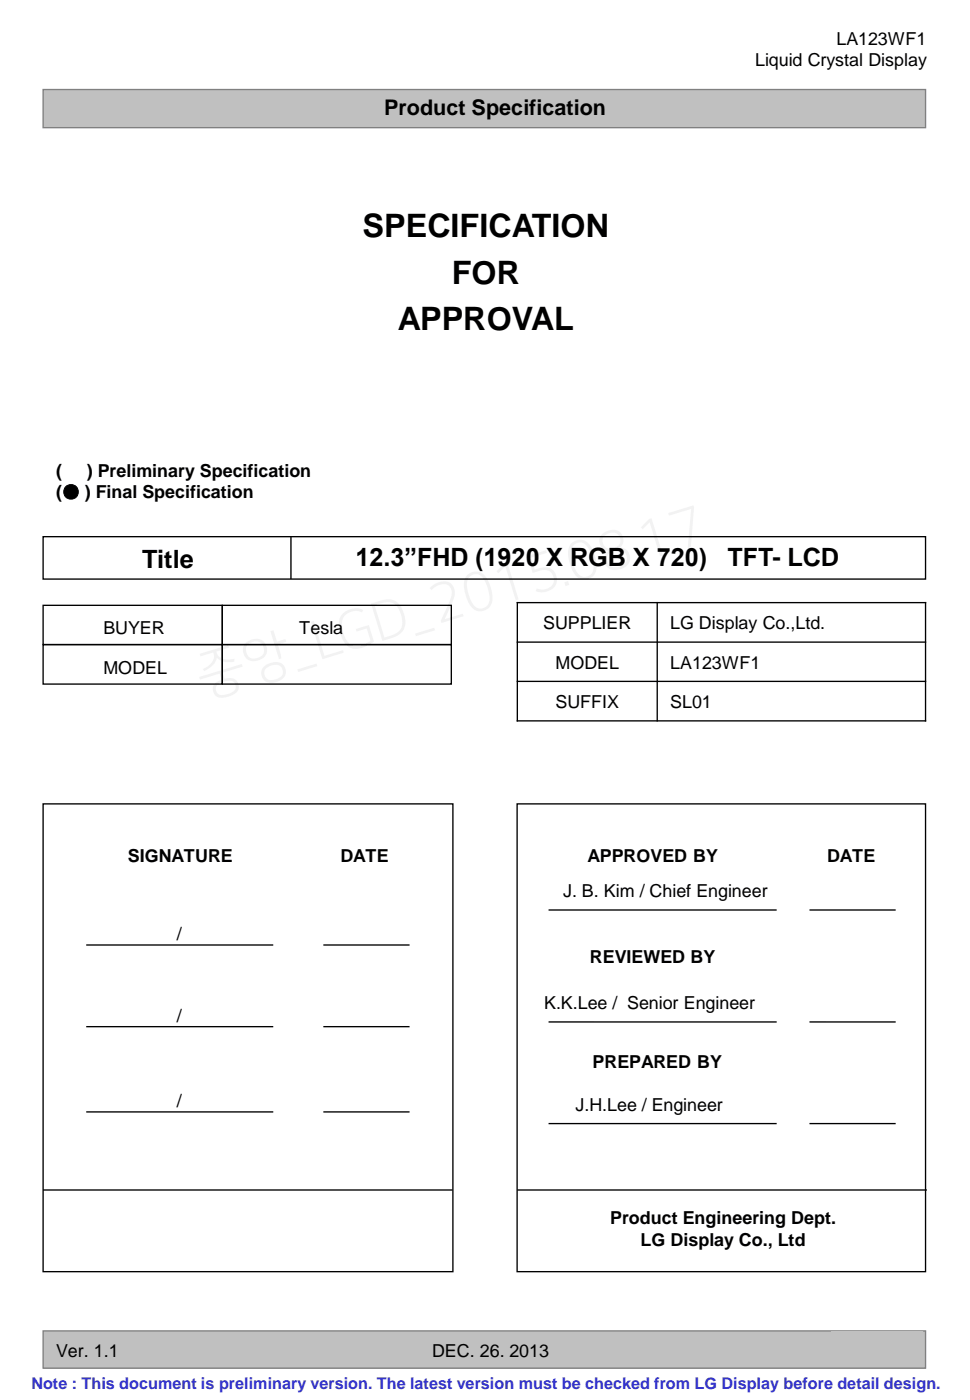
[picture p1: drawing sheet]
<svg xmlns="http://www.w3.org/2000/svg" width="190mm" height="275mm" viewBox="0 0 190 275" stroke-linecap="round" stroke-linejoin="round" font-family="sans-serif">
<path d="M8.5 261.6h173.3v7.3h-173.3z" fill-rule="evenodd" fill="#c0c0c0"/>
<path d="M8.5 261.6h173.3v7.3h-173.3z" fill="none" stroke="#808080" stroke-width=".26"/>
<path d="M8.5 17.6h173.3v7.5h-173.3z" fill-rule="evenodd" fill="#c0c0c0"/>
<path d="M8.5 17.6h173.3v7.5h-173.3z" fill="none" stroke="#808080" stroke-width=".26"/>
<g fill="#f2f2f2">
<path d="M39.1 133.1l8.4-2.6 .1 .5-3.9 1.2 .4 1.2a1.93 1.93 0 0 1 2.7 1.1 1.87 1.87 0 0 1-1.6 2.3 2.46 2.46 0 0 1-3.1-.4 1.77 1.77 0 0 1 1.2-2.7l.2-.1-.3-1.2-3.9 1.2zM42.7 134.7a1.27 1.27 0 0 0 0 1.6 1.27 1.27 0 0 0 1.6 .2 1.98 1.98 0 0 0 2-1.5 1.29 1.29 0 0 0-1.9-1.1l-1.2 .4zM39.2 128.5l5.7-1.7 .1 .5-2.5 .8a2.46 2.46 0 0 0 3.2 1.4h.3v.6a3.8 3.8 0 0 1-3.4-.8 3.8 3.8 0 0 1-2.5 2.6l-.3-.4a2.82 2.82 0 0 0 2.2-2.9l-.1-.4-2.5 .8zM48.2 126.4a2.51 2.51 0 0 1 3.9 .1 2.16 2.16 0 0 1-1.7 3.4 2.14 2.14 0 0 1-2.4-1 2.14 2.14 0 0 1 .2-2.5zM48.7 126.7a1.71 1.71 0 0 0 0 2.3 1.71 1.71 0 0 0 2.3 .1 1.7 1.7 0 0 0 .5-2.5 1.7 1.7 0 0 0-2.6-.1zM53.1 124l.6-.1 .7 2.2 1.7-.5 .1 .5-1.7 .5 .7 2.8-.4 .2zM51.9 131a3.1 3.1 0 0 1 3.6-.4 2 2 0 0 1 .5 2.1 2 2 0 0 1-1.7 1.3 1.97 1.97 0 0 1-2.5-.3 1.97 1.97 0 0 1-.1-2.5zM52.3 131.3a1.44 1.44 0 0 0-.1 1.9 1.44 1.44 0 0 0 1.9 .3 1.48 1.48 0 0 0 1.4-1.9 1.48 1.48 0 0 0-2.2-.8z"/>
<path d="M58.4 131.6l3.8-1.2 .1 .5-3.7 1.2zM61.1 122.2l.5-.1 2.1 6.8 3.7-1.1 .1 .5-4.2 1.3zM67.4 120.5a3.6 3.6 0 0 1 3.9-.6l-.2 .5a2.76 2.76 0 0 0-4 2.1 4.7 4.7 0 0 0 2.1 4.3 4.5 4.5 0 0 0 3.6-.9l-.8-2.4-2 .6-.1-.5 2.5-.7 1 3.2a6.2 6.2 0 0 1-4.2 1.4 4.7 4.7 0 0 1-2.6-4.1 3.1 3.1 0 0 1 .8-2.9zM72.9 118.6l1.9-.6a3.1 3.1 0 0 1 4.4 2.3 3.4 3.4 0 0 1-1.3 4.7l-2.8 1zM73.6 119l1.9 6.3 1.1-.3a2.76 2.76 0 0 0 2.3-3.8 2.97 2.97 0 0 0-2.9-2.9zM81.5 124.5l3.8-1.1 .1 .5-3.7 1.1zM84.4 115.6a3.6 3.6 0 0 1 4-1 2.77 2.77 0 0 1 .6 3.5l-1.7 3.6 3.6-1.1 .1 .5-4.3 1.3-.1-.4 1.8-4.2a2.04 2.04 0 0 0-.9-3 3.3 3.3 0 0 0-2.7 1.2zM91.9 112.9a2.45 2.45 0 0 1 4 1.2l.5 1.3a3.9 3.9 0 0 1-.5 4.2 2.47 2.47 0 0 1-4-1.4l-.4-1.2a4 4 0 0 1 .4-4.1zM92.3 113.3a3.5 3.5 0 0 0-.3 3.5l.2 .4a2.77 2.77 0 0 0 2.3 2.4 1.86 1.86 0 0 0 1.6-2.4 5.5 5.5 0 0 0-2.1-4.3h-.7zM99.2 110.6l.4-.1 2.2 7.3-.5 .2-2.1-6.7-1.3 1.4-.4-.4zM103.6 109.3l3.7-1.1 .1 .5-3.1 .9 .7 2.3a3.4 3.4 0 0 1 3.6 .2 2.49 2.49 0 0 1 .6 2.7 2.49 2.49 0 0 1-2.3 1.6h-.8l-.9-.2 .2-.5 .8 .2a2.35 2.35 0 0 0 2.6-1.7 1.92 1.92 0 0 0-.8-1.9 1.92 1.92 0 0 0-2-.1l-1.4 .4zM110.8 114.4l.8-.2 .2 .8-.7 .2zM112.3 106.7a2.46 2.46 0 0 1 4 1.2l.5 1.3a3.9 3.9 0 0 1-.4 4.1 2.47 2.47 0 0 1-4-1.3l-.5-1.2a4 4 0 0 1 .4-4.1zM112.7 107.1a3.5 3.5 0 0 0-.2 3.5l.1 .4a2.76 2.76 0 0 0 2.4 2.4 1.87 1.87 0 0 0 1.6-2.4 5.5 5.5 0 0 0-2.2-4.3l-.7-.1zM118.2 105.1a2.97 2.97 0 0 1 3.5-.6 2.04 2.04 0 0 1 .1 3.1 2.14 2.14 0 0 1 1.9 2.1 2.14 2.14 0 0 1-1.9 2.2 2.14 2.14 0 0 1-2.8-.7 2.14 2.14 0 0 1 .5-2.9 1.98 1.98 0 0 1-1.3-3.2zM119.6 108.8a1.67 1.67 0 0 0 0 2.1 1.67 1.67 0 0 0 2.1 .5 1.67 1.67 0 0 0 1.4-2.2 1.67 1.67 0 0 0-2.4-1zM118.7 105.3a1.55 1.55 0 0 0-.1 2 1.55 1.55 0 0 0 2 .4 1.58 1.58 0 0 0 1.1-2.2 1.58 1.58 0 0 0-2.4-.6zM125 110.1l.7-.2 .3 .7-.8 .3zM127.5 102l.5-.2 2.2 7.4-.6 .2-2-6.7-1.4 1.3-.3-.3zM131.2 100.8l5-1.5 .1 .5-.6 7.7-.6 .2 .6-7.7-4.3 1.3z"/>
</g>
<g fill="none" stroke="#000" stroke-width=".26">
<path d="M8.5 105.5h173.3v8.3h-173.3zM8.5 119h35.2v7.7h-35.2zM43.7 119h44.9v7.7h-44.9zM57.1 105.5v8.3M101.5 118.4h80.4M101.6 118.3v23.5M129.1 118.3v23.5M181.8 118.3v23.5M8.5 126.7h35.2v7.8h-35.2zM43.7 126.7h44.9v7.8h-44.9zM101.5 126.2h80.4M101.5 133.9h80.4"/>
<path d="M8.5 158h80.4v91.9h-80.4zM101.5 141.7h80.4M101.6 158h80.2v91.9h-80.2zM107.7 178.9h44.8M159 178.9h16.9M16.9 185.7h36.8M63.5 185.7h16.9M16.9 201.8h36.8M16.9 218.5h36.8M63.5 201.8h16.9M63.5 218.5h16.9M107.7 200.9h44.8"/>
<path d="M159 200.9h16.9M8.5 233.9h80.4M101.6 233.9h80.4M107.7 220.8h44.8M159 220.8h16.9"/>
</g>
<path d="M163.2 261.6h18v6h-18z" fill-rule="evenodd" fill="#c0c0c0"/>
<g font-size="6.3">
<text x="71.2" y="46.6">SPECIFICATION</text>
<text x="88.7" y="55.8">FOR</text>
<text x="78.1" y="64.9">APPROVAL</text>
</g>
<g font-size="5">
<text x="27.9" y="111.6">Title</text>
<text x="69.8" y="111.3">12.3”FHD (1920 X RGB X 720)</text>
<text x="142.9" y="111.3">TFT- LCD</text>
</g>
<text font-size="4.2" x="75.4" y="22.7">Product Specification</text>
<g font-size="3.5">
<text x="164.3" y="8.8">LA123WF1</text>
<text x="148.3" y="13">Liquid Crystal Display</text>
<text x="11" y="93.7">(</text>
<text x="17.1" y="93.7">) Preliminary Specification</text>
<text x="11" y="97.9">(● ) Final Specification</text>
<text x="20.3" y="124.5">BUYER</text>
<text x="58.8" y="124.6">Tesla</text>
<text x="106.7" y="123.7">SUPPLIER</text>
<text x="131.6" y="123.7">LG Display Co.,Ltd.</text>
<text x="109.1" y="131.4">MODEL</text>
<text x="131.6" y="131.4">LA123WF1</text>
<text x="20.3" y="132.6">MODEL</text>
<text x="109.1" y="139.1">SUFFIX</text>
<text x="131.6" y="139.1">SL01</text>
<text x="25.1" y="169.3">SIGNATURE</text>
<text x="66.8" y="169.3">DATE</text>
<text x="115.4" y="169.3">APPROVED BY</text>
<text x="162.4" y="169.3">DATE</text>
<text x="110.6" y="176.3">J. B. Kim / Chief Engineer</text>
<text x="34.7" y="184.7">/</text>
<text x="115.8" y="189.3">REVIEWED BY</text>
<text x="34.7" y="200.8">/</text>
<text x="106.9" y="198.3">K.K.Lee / Senior Engineer</text>
<text x="116.4" y="210">PREPARED BY</text>
<text x="34.7" y="217.5">/</text>
<text x="113" y="218.3">J.H.Lee / Engineer</text>
<text x="119.8" y="240.7">Product Engineering Dept.</text>
<text x="125.8" y="244.9">LG Display Co., Ltd</text>
<text x="11" y="266.8">Ver. 1.1</text>
<text x="84.8" y="266.8">DEC. 26. 2013</text>
</g>
<text font-size="3.2" fill="#33c" x="6.2" y="273.1">Note : This document is preliminary version. The latest version must be checked from LG Display before detail design.</text>
</svg>
